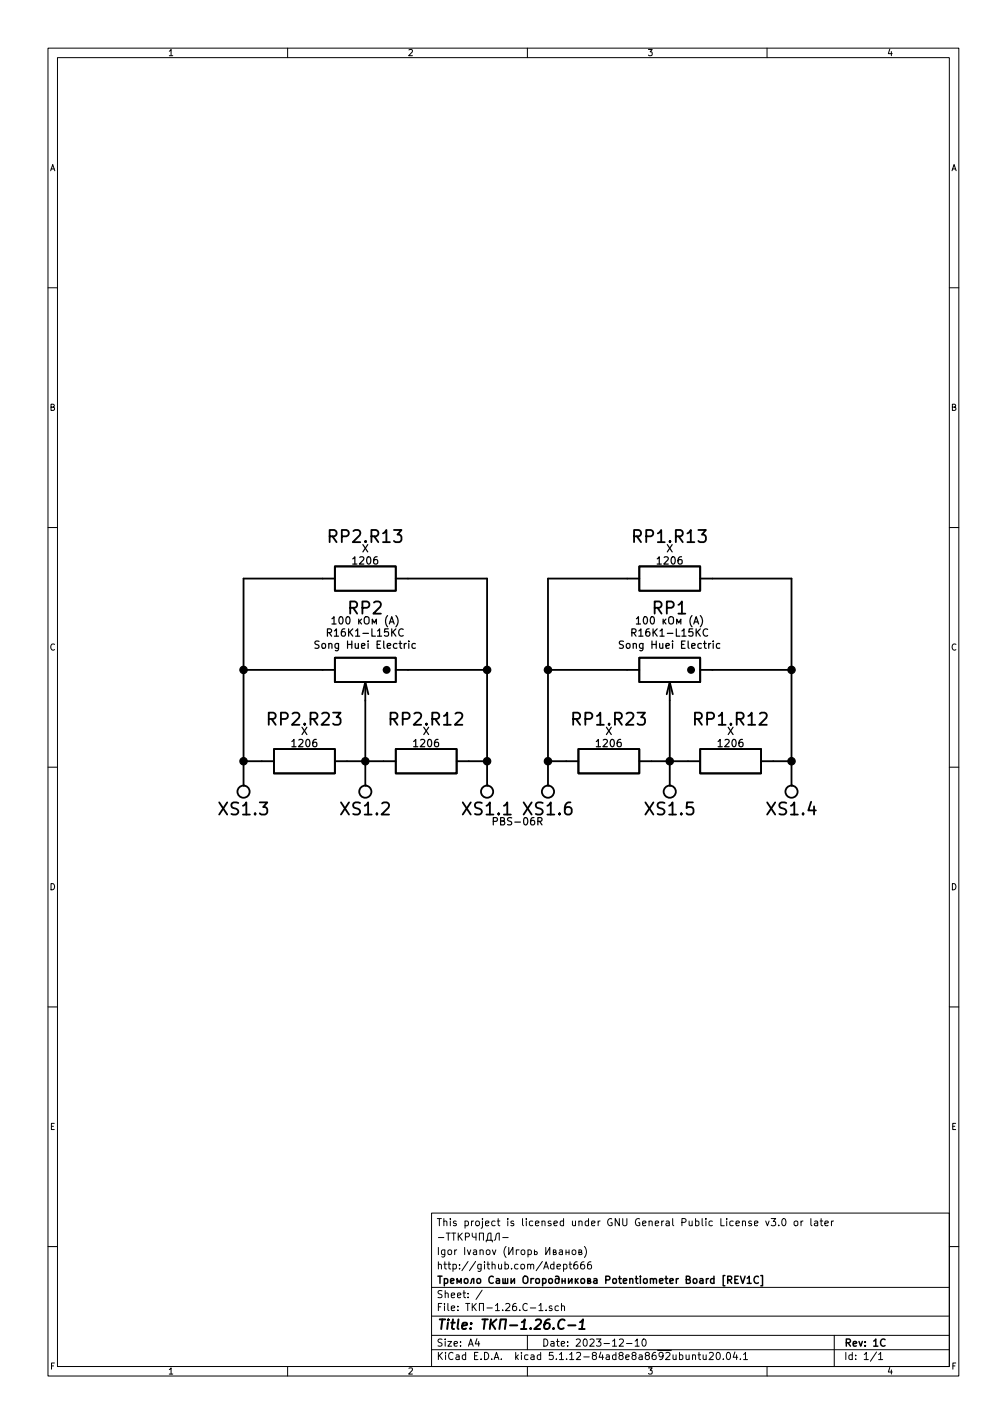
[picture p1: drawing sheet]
EESchema Schematic File Version 4
EELAYER 30 0
EELAYER END
$Descr A4 8268 11693 portrait
encoding utf-8
Sheet 1 1
Title "ТКП-1.26.C-1"
Date "2023-12-10"
Rev "1C"
Comp "Тремоло Саши Огородникова Potentiometer Board [REV1C]"
Comment1 "http://github.com/Adept666"
Comment2 "Igor Ivanov (Игорь Иванов)"
Comment3 "-ТТКРЧПДЛ-"
Comment4 "This project is licensed under GNU General Public License v3.0 or later"
$EndDescr
$Comp
L KCL:RESISTOR_VARIABLE RP2
U 1 1
P 3000 5500
F 0 "RP2" H 3000 5000 100 0000 C CNN
F 1 "A100K" H 3000 5500 100 0001 C CNN
F 2 "SBKCL-TH-SL:RP-PDB181-K-20-P-CIRCULAR" H 3000 5500 60  0001 C CNN
F 3 "" H 3000 5500 60  0001 C CNN
F 4 "100 кОм (A)" H 3000 5100 60  0000 C CNN "Resistance"
F 5 "R16K1-L15KC" H 3000 5200 60  0000 C CNN "Product"
F 6 "Song Huei Electric" H 3000 5300 60  0000 C CNN "Manufacturer"
	1    3000 5500
	-1   0    0    1   
$EndComp
$Comp
L KCL:JUNCTION_DISMOUNTABLE_6U XS1
U 2 1
P 3000 6500
F 0 "XS1" H 3000 6650 100 0000 C CNN
F 1 "PBS-06R" H 3000 6500 100 0001 C CNN
F 2 "SBKCL-TH-SL:CON-PBS-06R-CIRCULAR" H 3000 6500 60  0001 C CNN
F 3 "" H 3000 6500 60  0001 C CNN
	2    3000 6500
	-1   0    0    1   
$EndComp
Wire Wire Line
	2650 5500 2000 5500
Wire Wire Line
	2000 5500 2000 6250
Wire Wire Line
	3350 5500 4000 5500
Wire Wire Line
	4000 5500 4000 6250
$Comp
L KCL:RESISTOR_VARIABLE RP1
U 1 1
P 5500 5500
F 0 "RP1" H 5500 5000 100 0000 C CNN
F 1 "A100K" H 5500 5500 100 0001 C CNN
F 2 "SBKCL-TH-SL:RP-PDB181-K-20-P-CIRCULAR" H 5500 5500 60  0001 C CNN
F 3 "" H 5500 5500 60  0001 C CNN
F 4 "100 кОм (A)" H 5500 5100 60  0000 C CNN "Resistance"
F 5 "R16K1-L15KC" H 5500 5200 60  0000 C CNN "Product"
F 6 "Song Huei Electric" H 5500 5300 60  0000 C CNN "Manufacturer"
	1    5500 5500
	-1   0    0    1   
$EndComp
$Comp
L KCL:JUNCTION_DISMOUNTABLE_6U XS1
U 5 1
P 5500 6500
F 0 "XS1" H 5500 6650 100 0000 C CNN
F 1 "PBS-06R" H 5500 6500 100 0001 C CNN
F 2 "SBKCL-TH-SL:CON-PBS-06R-CIRCULAR" H 5500 6500 60  0001 C CNN
F 3 "" H 5500 6500 60  0001 C CNN
	5    5500 6500
	-1   0    0    1   
$EndComp
$Comp
L KCL:JUNCTION_DISMOUNTABLE_6U XS1
U 4 1
P 6500 6500
F 0 "XS1" H 6500 6650 100 0000 C CNN
F 1 "PBS-06R" H 6500 6500 100 0001 C CNN
F 2 "SBKCL-TH-SL:CON-PBS-06R-CIRCULAR" H 6500 6500 60  0001 C CNN
F 3 "" H 6500 6500 60  0001 C CNN
	4    6500 6500
	-1   0    0    1   
$EndComp
$Comp
L KCL:JUNCTION_DISMOUNTABLE_6U XS1
U 3 1
P 2000 6500
F 0 "XS1" H 2000 6650 100 0000 C CNN
F 1 "PBS-06R" H 2000 6500 100 0001 C CNN
F 2 "SBKCL-TH-SL:CON-PBS-06R-CIRCULAR" H 2000 6500 60  0001 C CNN
F 3 "" H 2000 6500 60  0001 C CNN
	3    2000 6500
	-1   0    0    1   
$EndComp
Wire Wire Line
	5500 5750 5500 6250
Wire Wire Line
	5150 5500 4500 5500
Wire Wire Line
	4500 5500 4500 6250
Wire Wire Line
	5850 5500 6500 5500
Wire Wire Line
	6500 5500 6500 6250
Wire Wire Line
	3000 5750 3000 6250
$Comp
L KCL:RESISTOR_GENERAL RP1.R23
U 1 1
P 5000 6250
F 0 "RP1.R23" H 5000 6600 100 0000 C CNN
F 1 "X" H 5000 6250 100 0001 C CNN
F 2 "KCL-SM:R-SM-1206" H 5000 6250 60  0001 C CNN
F 3 "" H 5000 6250 60  0001 C CNN
F 4 "X" H 5000 6500 60  0000 C CNN "Resistance"
F 5 "1206" H 5000 6400 60  0000 C CNN "Package"
	1    5000 6250
	1    0    0    -1  
$EndComp
$Comp
L KCL:RESISTOR_GENERAL RP1.R13
U 1 1
P 5500 4750
F 0 "RP1.R13" H 5500 5100 100 0000 C CNN
F 1 "X" H 5500 4750 100 0001 C CNN
F 2 "KCL-SM:R-SM-1206" H 5500 4750 60  0001 C CNN
F 3 "" H 5500 4750 60  0001 C CNN
F 4 "X" H 5500 5000 60  0000 C CNN "Resistance"
F 5 "1206" H 5500 4900 60  0000 C CNN "Package"
	1    5500 4750
	1    0    0    -1  
$EndComp
$Comp
L KCL:RESISTOR_GENERAL RP1.R12
U 1 1
P 6000 6250
F 0 "RP1.R12" H 6000 6600 100 0000 C CNN
F 1 "X" H 6000 6250 100 0001 C CNN
F 2 "KCL-SM:R-SM-1206" H 6000 6250 60  0001 C CNN
F 3 "" H 6000 6250 60  0001 C CNN
F 4 "X" H 6000 6500 60  0000 C CNN "Resistance"
F 5 "1206" H 6000 6400 60  0000 C CNN "Package"
	1    6000 6250
	1    0    0    -1  
$EndComp
$Comp
L KCL:RESISTOR_GENERAL RP2.R23
U 1 1
P 2500 6250
F 0 "RP2.R23" H 2500 6600 100 0000 C CNN
F 1 "X" H 2500 6250 100 0001 C CNN
F 2 "KCL-SM:R-SM-1206" H 2500 6250 60  0001 C CNN
F 3 "" H 2500 6250 60  0001 C CNN
F 4 "X" H 2500 6500 60  0000 C CNN "Resistance"
F 5 "1206" H 2500 6400 60  0000 C CNN "Package"
	1    2500 6250
	1    0    0    -1  
$EndComp
$Comp
L KCL:RESISTOR_GENERAL RP2.R12
U 1 1
P 3500 6250
F 0 "RP2.R12" H 3500 6600 100 0000 C CNN
F 1 "X" H 3500 6250 100 0001 C CNN
F 2 "KCL-SM:R-SM-1206" H 3500 6250 60  0001 C CNN
F 3 "" H 3500 6250 60  0001 C CNN
F 4 "X" H 3500 6500 60  0000 C CNN "Resistance"
F 5 "1206" H 3500 6400 60  0000 C CNN "Package"
	1    3500 6250
	1    0    0    -1  
$EndComp
Wire Wire Line
	2000 6250 2150 6250
Connection ~ 2000 6250
Wire Wire Line
	2000 6250 2000 6450
Wire Wire Line
	2850 6250 3000 6250
Connection ~ 3000 6250
Wire Wire Line
	3000 6250 3000 6450
Wire Wire Line
	3000 6250 3150 6250
Wire Wire Line
	3850 6250 4000 6250
Connection ~ 4000 6250
Wire Wire Line
	4000 6250 4000 6450
Wire Wire Line
	4500 6250 4650 6250
Connection ~ 4500 6250
Wire Wire Line
	4500 6250 4500 6450
Wire Wire Line
	5350 6250 5500 6250
Connection ~ 5500 6250
Wire Wire Line
	5500 6250 5500 6450
Wire Wire Line
	5500 6250 5650 6250
Wire Wire Line
	6350 6250 6500 6250
Connection ~ 6500 6250
Wire Wire Line
	6500 6250 6500 6450
$Comp
L KCL:JUNCTION_DISMOUNTABLE_6U XS1
U 6 1
P 4500 6500
F 0 "XS1" H 4500 6650 100 0000 C CNN
F 1 "PBS-06R" H 4500 6500 100 0001 C CNN
F 2 "SBKCL-TH-SL:CON-PBS-06R-CIRCULAR" H 4500 6500 60  0001 C CNN
F 3 "" H 4500 6500 60  0001 C CNN
	6    4500 6500
	-1   0    0    1   
$EndComp
$Comp
L KCL:JUNCTION_DISMOUNTABLE_6U XS1
U 1 1
P 4000 6500
F 0 "XS1" H 4000 6650 100 0000 C CNN
F 1 "PBS-06R" H 4000 6500 100 0001 C CNN
F 2 "SBKCL-TH-SL:CON-PBS-06R-CIRCULAR" H 4000 6500 60  0001 C CNN
F 3 "" H 4000 6500 60  0001 C CNN
F 4 "PBS-06R" H 3750 6750 60  0000 C CNN "Product"
	1    4000 6500
	-1   0    0    1   
$EndComp
$Comp
L KCL:RESISTOR_GENERAL RP2.R13
U 1 1
P 3000 4750
F 0 "RP2.R13" H 3000 5100 100 0000 C CNN
F 1 "X" H 3000 4750 100 0001 C CNN
F 2 "KCL-SM:R-SM-1206" H 3000 4750 60  0001 C CNN
F 3 "" H 3000 4750 60  0001 C CNN
F 4 "X" H 3000 5000 60  0000 C CNN "Resistance"
F 5 "1206" H 3000 4900 60  0000 C CNN "Package"
	1    3000 4750
	1    0    0    -1  
$EndComp
Wire Wire Line
	2000 5500 2000 4750
Wire Wire Line
	2000 4750 2650 4750
Connection ~ 2000 5500
Wire Wire Line
	3350 4750 4000 4750
Wire Wire Line
	4000 4750 4000 5500
Connection ~ 4000 5500
Wire Wire Line
	4500 5500 4500 4750
Wire Wire Line
	4500 4750 5150 4750
Connection ~ 4500 5500
Wire Wire Line
	5850 4750 6500 4750
Wire Wire Line
	6500 4750 6500 5500
Connection ~ 6500 5500
$EndSCHEMATC
